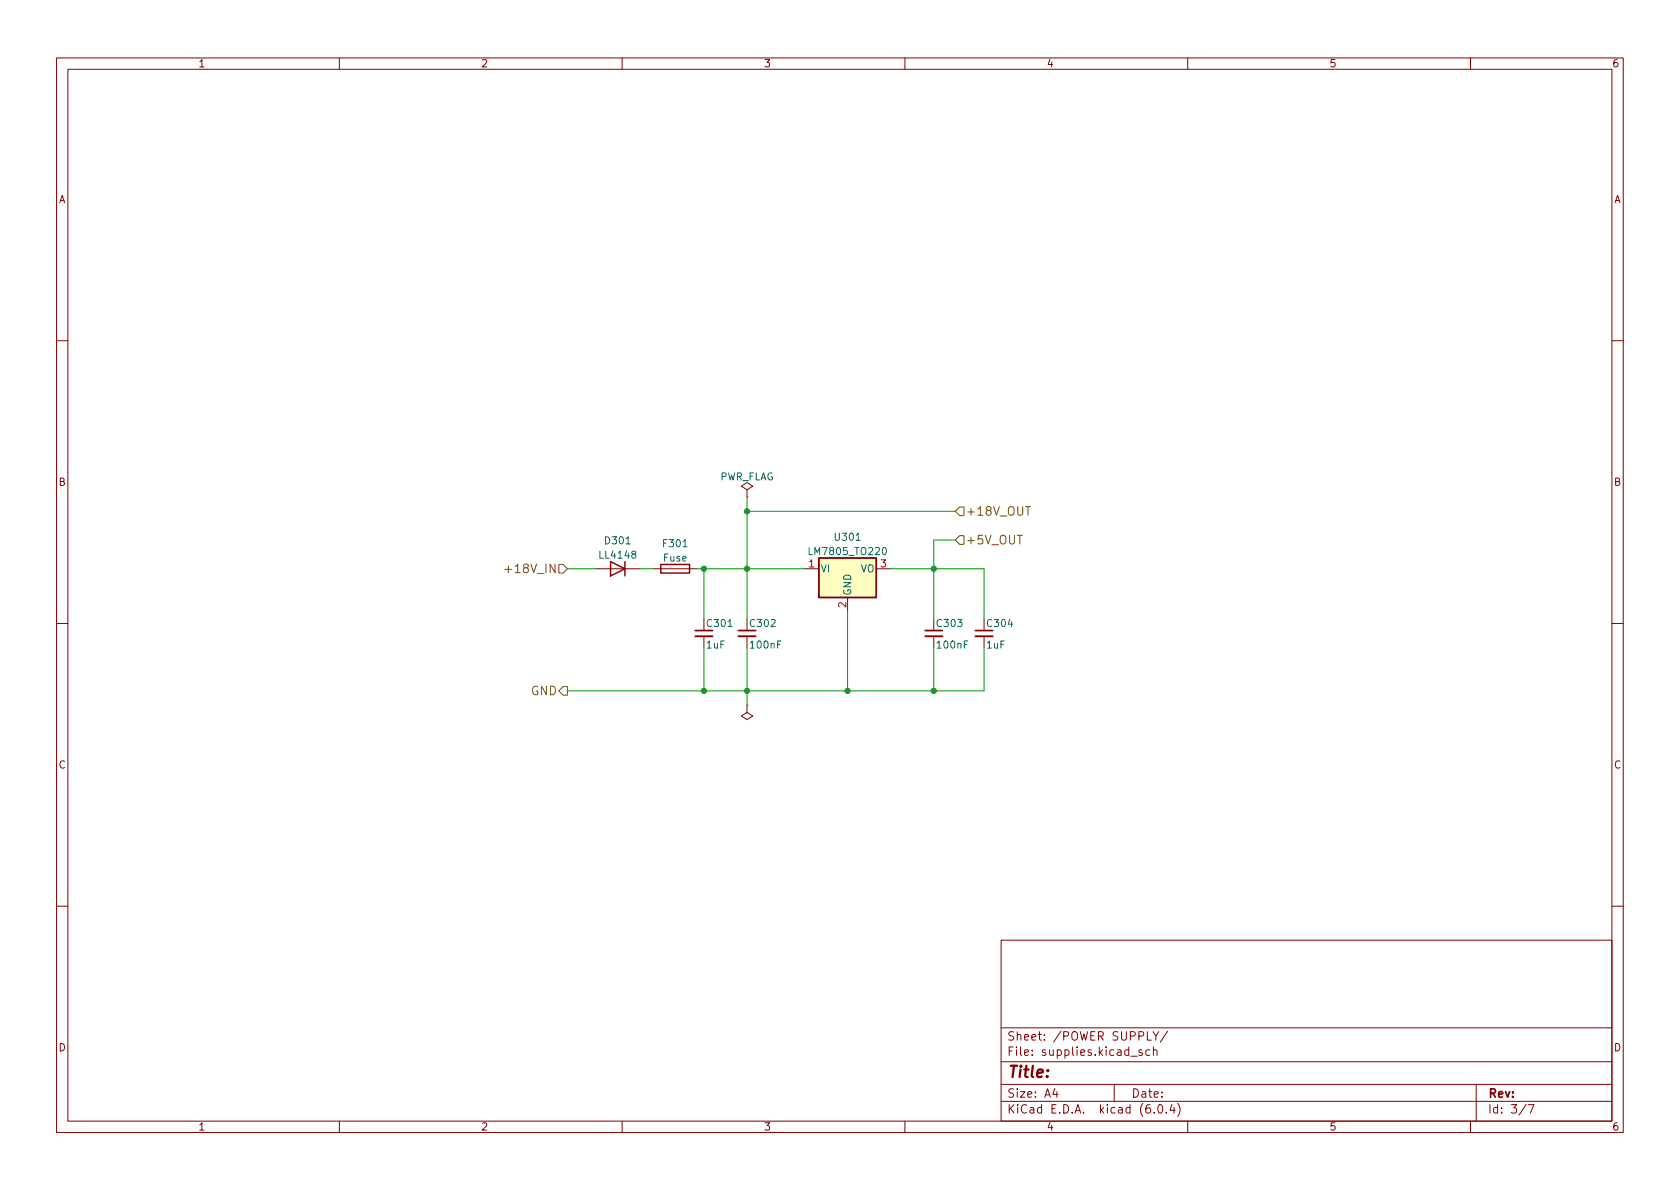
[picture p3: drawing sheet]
<svg xmlns="http://www.w3.org/2000/svg" width="297mm" height="210mm" viewBox="0 0 297 210" stroke-linecap="round" stroke-linejoin="round" font-family="sans-serif">
<g fill="none" stroke="#840000" stroke-width=".18">
<path d="M10 10.2h277v190.1h-277zM12 12.2h273v186.1h-273zM60 10.2v2M110 10.2v2M160 10.2v2M210 10.2v2M260 10.2v2M10 60.2h2M285 60.2h2M132.1 86.6l1-.6-1-.7-1 .7 1 .6v1.3M132.1 87.9h.1M10 110.2h2"/>
<path d="M105.4 100.6h7.6M115.6 100.6h7.6M124.5 109.5v2M124.5 112.5v2M132.1 109.5v2M132.1 112.5v2M142.2 100.6h2.6M149.9 105.7v2.5M154.9 100.6h2.6M165.1 109.5v2M165.1 112.5v2M174 109.5v2"/>
<path d="M174 112.5v2M285 110.2h2M132.1 124.7v1.3l1 .6-1 .6-1-.6 1-.6M132.1 124.7h.1M10 160.2h2M177 166.3h108v32h-108zM285 160.2h2M60 198.3v2M110 198.3v2M160 198.3v2M177 194.8h108M177 191.8h108"/>
<path d="M177 187.8h108M177 181.8h108M186.5 192.5l-.4 1h1M186.9 193v1M197 191.8v3M199.9 186.8h1.2M201.9 185.7l-.3-.1-.2 .2v.3l.5 .1v.4h-.5M202.9 182.4v1.5h.7M203.3 185.7l-.4-.1-.3 .3v.4l.1 .3h.6M203.9 182.4l.5 .8 .5-.8M203.9 185.8l.2-.2 .4 .1 .1 .9M203.9 185.1v1.5"/>
<path d="M204.1 196.7v.1M204.4 183.2v.7M204.9 195.4l.2-.1a.81 .81 0 0 1 .6 .7 .81 .81 0 0 1-.3 .8h-.2a.81 .81 0 0 1-.6-.6 .81 .81 0 0 1 .3-.8zM206.2 196.7v.1M206.4 182.4l-1.3 1.9M207.2 195.3l-.3 1h.9M207.6 195.8v1M208.2 195.1a1.72 1.72 0 0 1 0 2.3M210 198.3v2M260 198.3v2M261 191.8v6.5M269.9 195.3l-1.3 1.9"/>
<path d="M270.2 195.3h1l-.6 1.5"/>
</g>
<path d="M107.9 99.3l2.6 1.3-2.6 1.2zM110.5 99.3v2.5M116.8 99.8h5.1v1.5h-5.1zM144.8 98.7h10.1v7h-10.1z" fill="none" stroke="#840000" stroke-width=".25"/>
<path d="M122.9 112.5h3.1M130.6 112.5h3M163.6 112.5h3M172.5 112.5h3" fill="none" stroke="#840000" stroke-width=".33"/>
<path d="M122.9 111.5h3.1M130.6 111.5h3M163.6 111.5h3M172.5 111.5h3" fill="none" stroke="#840000" stroke-width=".3"/>
<path d="M144.8 98.7h10.1v7h-10.1z" fill="#ffffc2" stroke="#ffffc2" stroke-width=".18"/>
<path d="M98.8 99.8h.8l.7 .8-.7 .7h-.8zM169.7 89.7h.7v1.5h-.7l-.8-.8zM169.7 94.7h.7v1.6h-.7l-.8-.8zM181.3 89.6h.9M89.3 100.7h1.1M99.6 121.4h.7v1.5h-.7l-.8-.7z" fill="none" stroke="#725600" stroke-width=".18"/>
<g fill="none" stroke="#009600" stroke-width=".18">
<path d="M132.1 87.9v21.6M132.1 90.4h36.8M168.9 95.5h-3.8v14M100.3 100.6h5.1M113 100.6h2.6M123.2 100.6h19M124.5 100.6v8.9M124.5 114.5v7.7M132.1 114.5v10.2M149.9 108.2v14M157.5 100.6h16.5v8.9M165.1 114.5v7.7"/>
<path d="M174 114.5v7.7h-73.7"/>
</g>
<g fill="#009600" stroke="#009600" stroke-width=".18">
<circle cx="132.1" cy="100.6" r=".46"/>
<circle cx="132.1" cy="90.4" r=".46"/>
<circle cx="165.1" cy="122.2" r=".46"/>
<circle cx="124.5" cy="122.2" r=".46"/>
<circle cx="132.1" cy="122.2" r=".46"/>
<circle cx="149.9" cy="122.2" r=".46"/>
<circle cx="165.1" cy="100.6" r=".46"/>
<circle cx="124.5" cy="100.6" r=".46"/>
</g>
<text font-size="2.8" fill="#840000" x="178" y="190.6">Title:</text>
<g font-size="2.1" fill="#725600">
<text x="170.7" y="91.2">+18V_OUT</text>
<text x="90.3" y="101.3">+18V_IN</text>
<text x="170.7" y="96.3">+5V_OUT</text>
<text x="93.9" y="122.9">GND</text>
</g>
<g font-size="2.1" fill="#840000">
<text x="178" y="184">Sheet: /POWER SUPPLY/</text>
<text x="178" y="186.7">File: supplies.kicad_sch</text>
<text x="178" y="196.9">KiCad E.D.A. kicad (6.0.4)</text>
<text x="178" y="194.1">Size: A4</text>
<text x="200" y="194.1">Date:</text>
<text x="263" y="194.1">Rev:</text>
<text x="263" y="196.9">Id: 3/7</text>
</g>
<g font-size="1.8" fill="#840000">
<text x="35" y="11.9">1</text>
<text x="85" y="11.9">2</text>
<text x="135" y="11.9">3</text>
<text x="185" y="11.9">4</text>
<text x="235" y="11.9">5</text>
<text x="285" y="11.9">6</text>
<text x="10.3" y="35.9">A</text>
<text x="285.3" y="35.9">A</text>
<text x="10.3" y="85.9">B</text>
<text x="285.3" y="85.9">B</text>
<text x="10.3" y="135.9">C</text>
<text x="285.3" y="135.9">C</text>
<text x="10.3" y="185.9">D</text>
<text x="285.3" y="185.9">D</text>
<text x="35" y="199.9">1</text>
<text x="85" y="199.9">2</text>
<text x="135" y="199.9">3</text>
<text x="185" y="199.9">4</text>
<text x="235" y="199.9">5</text>
<text x="285" y="199.9">6</text>
</g>
<g font-size="1.8" fill="#006464">
<text x="127.1" y="84.9">PWR_FLAG</text>
<text x="147.7" y="95.6">U301</text>
<text x="106.2" y="98.8">LL4148</text>
<text x="107.1" y="96.2">D301</text>
<text x="117.3" y="99.3">Fuse</text>
<text x="117.4" y="96.8">F301</text>
<text x="143.4" y="98.1">LM7805_TO220</text>
<text x="145" y="101.2">VI</text>
<text x="152.1" y="101.2">VO</text>
<text x="150.5" y="105.4" transform="rotate(-90 150.5 105.4)">GND</text>
<text x="125.1" y="110.9">C301</text>
<text x="132.7" y="110.9">C302</text>
<text x="165.8" y="110.9">C303</text>
<text x="174.7" y="110.9">C304</text>
<text x="124.9" y="114.7">1uF</text>
<text x="132.8" y="114.7">100nF</text>
<text x="165.8" y="114.7">100nF</text>
<text x="174.5" y="114.7">1uF</text>
</g>
<g font-size="1.8" fill="#a90000">
<text x="143" y="100.3">1</text>
<text x="155.7" y="100.3">3</text>
<text x="149.6" y="107.4" transform="rotate(-90 149.6 107.4)">2</text>
</g>
</svg>
